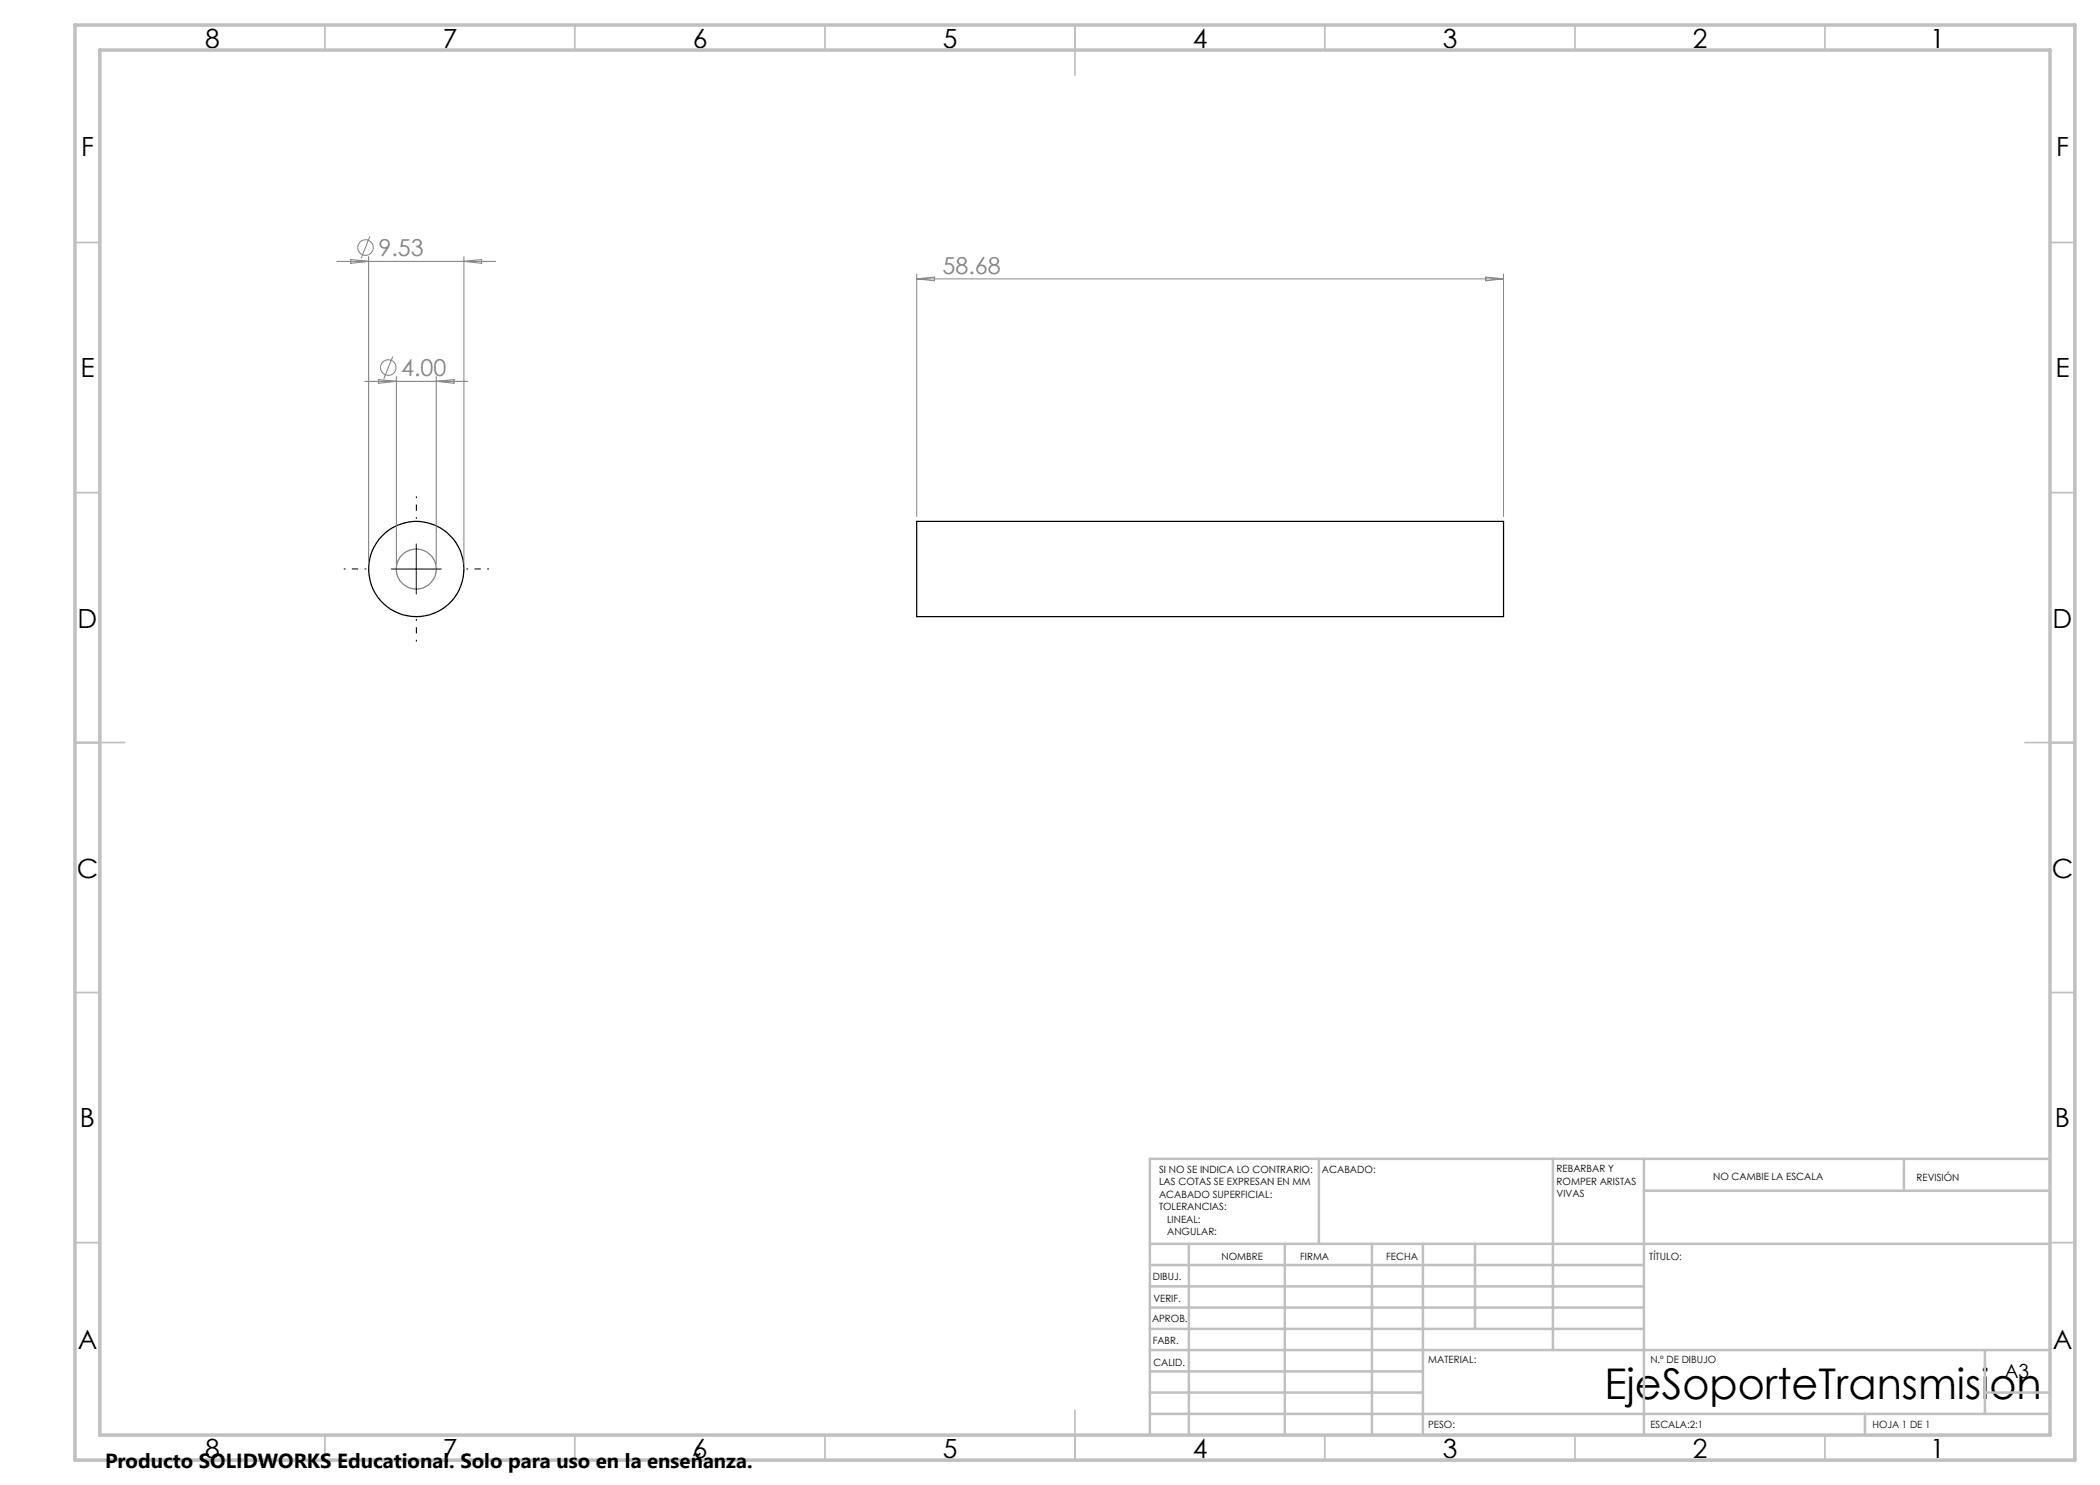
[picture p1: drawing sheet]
<svg xmlns="http://www.w3.org/2000/svg" width="420mm" height="297mm" viewBox="0 0 420 297" stroke-linecap="round" stroke-linejoin="round" font-family="sans-serif">
<g fill="none" stroke="#000" stroke-width=".25">
<path d="M183.3 104.3h117.4v19h-117.4z"/>
<circle cx="83.3" cy="113.8" r="9.5"/>
</g>
<g fill="none" stroke="#808080" stroke-width=".2">
<path d="M67.4 52.3h31.7M70.2 51.9l3.5 .4-3.5 .4zM73.7 51.3v61.5M74 47.3l-1.8 4.4M92.8 51.3v61.5M92.8 52.3l3.5-.4v.8zM183.3 54.8v48.5M183.3 55.8h117.4M183.3 55.8l3.6-.4v.8zM297.1 55.4l3.6 .4-3.6 .4zM300.7 54.8v48.5M72.9 76.3h20.7"/>
<path d="M75.7 75.9l3.6 .4-3.6 .4zM78.6 71.3l-1.8 4.4M79.3 75.3v37.5M87.2 75.3v37.5M87.2 76.3l3.6-.4v.8z"/>
<circle cx="73.1" cy="49.5" r="1.56"/>
<circle cx="77.7" cy="73.5" r="1.54"/>
</g>
<circle cx="83.2" cy="113.8" r="4" fill="none" stroke="#808080" stroke-width=".25"/>
<path d="M73.3 113.8h-4.6M83.3 103.8v-4.5M93.3 113.8h4.5M83.3 123.8v4.5" fill="none" stroke="#000" stroke-width=".2" stroke-dasharray="15.2 1.3 1.3 1.3" stroke-dashoffset="14.9" stroke-linecap="butt"/>
<g fill="none" stroke="#c0c0c0" stroke-width=".35">
<path d="M65 5v5M115 5v5M165 5v5M215 5v10M265 5v5M315 5v5M365 5v5M15 48.5h5M410 48.5h5M15 98.5h5M410 98.5h5M15 148.5h10"/>
<path d="M405 148.5h10M15 198.5h5M410 198.5h5M15 248.5h5M410 248.5h5M65 287v5M115 287v5M165 287v5M215 282v10M265 287v5M315 287v5M365 287v5"/>
</g>
<g fill="none" stroke="#c0c0c0" stroke-width=".5">
<path d="M263.8 231.8v17M310.6 231.8v38.2M328.8 231.8v55.2M328.8 238.2h81.2M380.8 231.8v6.4M410 231.8h-180v55.2M230 248.8h180M230 257.3h98.8M230 253h98.8M237.8 248.8v38.2M257 248.8v38.2M274.4 248.8v38.2"/>
<path d="M284.6 248.8v38.2M295 248.8v17M230 265.8h98.8M230 261.5h98.8M230 278.5h54.6M230 274.3h54.6M230 270h180M397 278.5h13M397 270v12.8M230 282.8h180M373 282.8v4.2"/>
</g>
<path d="M15 5h400v287h-400zM20 10h390v277h-390z" fill="none" stroke="#c0c0c0" stroke-width=".7"/>
<path d="M78.2 113.8h10.1M83.3 108.8v10" fill="none" stroke="#000" stroke-width=".2"/>
<text font-size="8.5" x="320.9" y="279.7">EjeSoporteTransmision</text>
<g font-size="5.3">
<text x="41" y="9.5">8</text>
<text x="88.5" y="9.5">7</text>
<text x="138.5" y="9.5">6</text>
<text x="188.5" y="9.5">5</text>
<text x="238.5" y="9.5">4</text>
<text x="288.5" y="9.5">3</text>
<text x="338.5" y="9.5">2</text>
<text x="386" y="9.5">1</text>
<text x="16.2" y="31.2">F</text>
<text x="411.2" y="31.2">F</text>
<text x="16.1" y="75.5">E</text>
<text x="411.1" y="75.5">E</text>
<text x="15.5" y="125.5">D</text>
<text x="410.5" y="125.5">D</text>
<text x="15.4" y="175.5">C</text>
<text x="410.4" y="175.5">C</text>
<text x="16" y="225.5">B</text>
<text x="411" y="225.5">B</text>
<text x="15.5" y="269.7">A</text>
<text x="410.5" y="269.7">A</text>
<text x="41" y="291.5">8</text>
<text x="88.5" y="291.5">7</text>
<text x="138.5" y="291.5">6</text>
<text x="188.5" y="291.5">5</text>
<text x="238.5" y="291.5">4</text>
<text x="288.5" y="291.5">3</text>
<text x="338.5" y="291.5">2</text>
<text x="386" y="291.5">1</text>
</g>
<g font-size="4.7" fill="#808080">
<text x="75.7" y="51.2">9.53</text>
<text x="188.5" y="54.8">58.68</text>
<text x="80.2" y="75.2">4.00</text>
</g>
<text font-size="4.1" x="21" y="293.7">Producto SOLIDWORKS Educational. Solo para uso en la enseñanza.</text>
<text font-size="3.9" x="400.9" y="275.5">A3</text>
<g font-size="2">
<text x="231.8" y="234.6">SI NO SE INDICA LO CONTRARIO:</text>
<text x="231.8" y="237.1">LAS COTAS SE EXPRESAN EN MM</text>
<text x="231.8" y="239.6">ACABADO SUPERFICIAL:</text>
<text x="264.4" y="234.6">ACABADO:</text>
<text x="311.3" y="234.5">REBARBAR Y</text>
<text x="311.3" y="237">ROMPER ARISTAS</text>
<text x="311.3" y="239.5">VIVAS</text>
<text x="342.6" y="236">NO CAMBIE LA ESCALA</text>
<text x="383.3" y="236.2">REVISIÓN</text>
<text x="231.8" y="242.1">TOLERANCIAS:</text>
<text x="233.4" y="244.6">LINEAL:</text>
<text x="233.4" y="247.1">ANGULAR:</text>
<text x="244.3" y="252">NOMBRE</text>
<text x="260" y="251.9">FIRMA</text>
<text x="277.2" y="251.9">FECHA</text>
<text x="329.9" y="251.9">TÍTULO:</text>
<text x="230.6" y="256.1">DIBUJ.</text>
<text x="230.7" y="260.3">VERIF.</text>
<text x="230.4" y="264.4">APROB.</text>
<text x="230.5" y="268.8">FABR.</text>
<text x="230.7" y="273.1">CALID.</text>
<text x="285.6" y="272.5">MATERIAL:</text>
<text x="330.1" y="272.5">N.º DE DIBUJO</text>
<text x="285.6" y="285.5">PESO:</text>
<text x="330.1" y="285.6">ESCALA:2:1</text>
<text x="374.5" y="285.6">HOJA 1 DE 1</text>
</g>
</svg>
